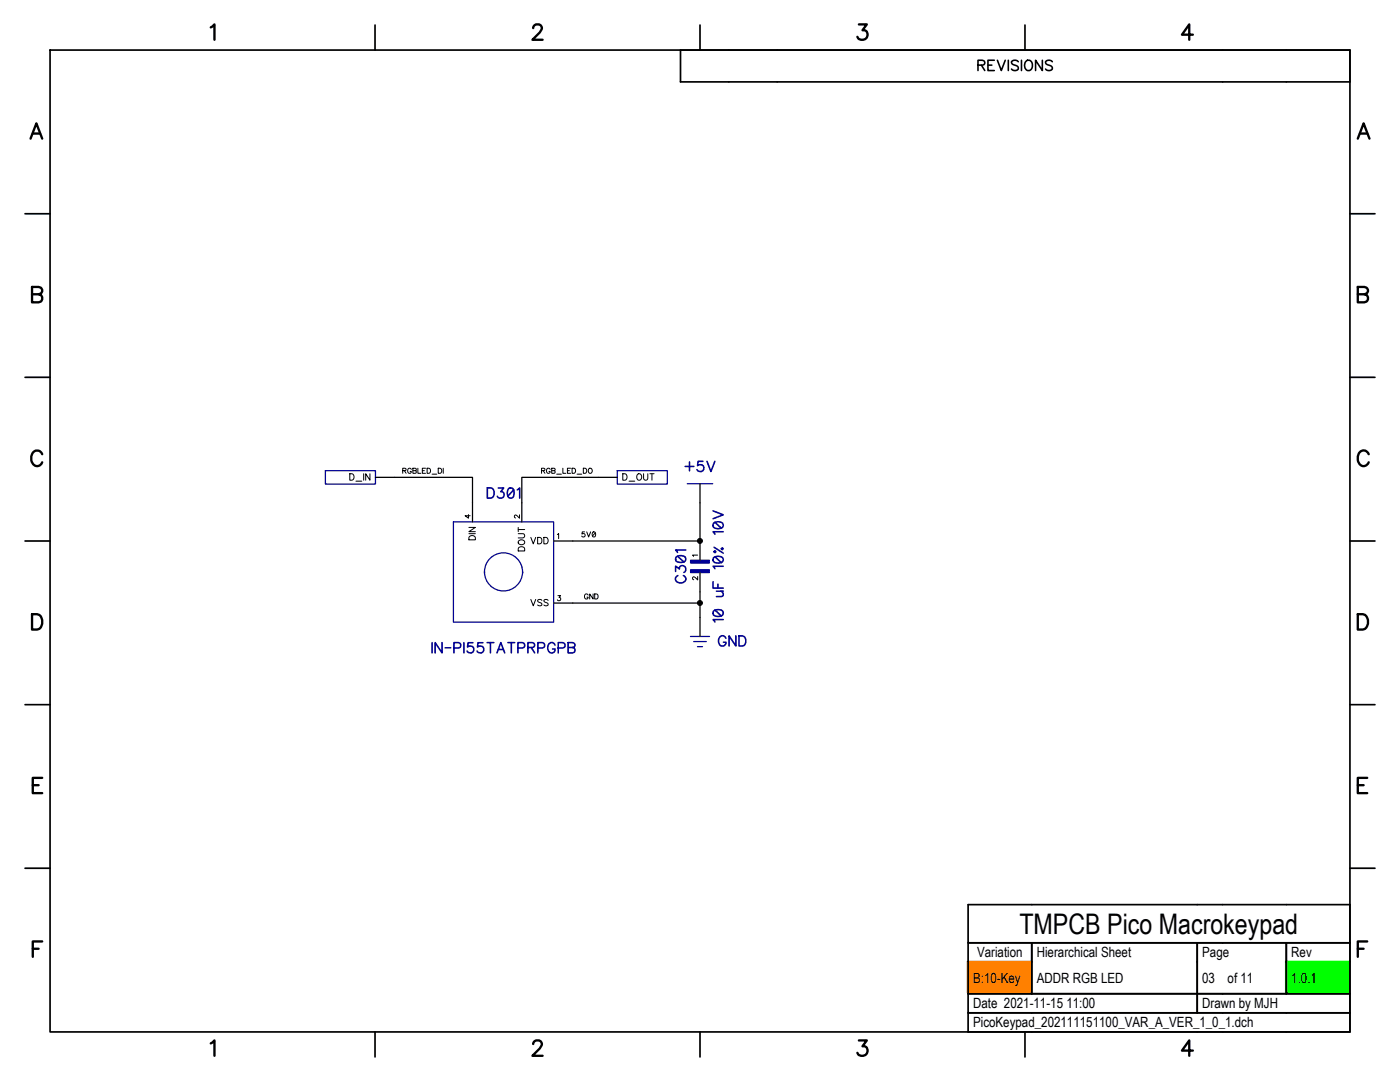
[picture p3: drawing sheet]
<svg xmlns="http://www.w3.org/2000/svg" width="279mm" height="216mm" viewBox="0 0 279 216" stroke-linecap="round" stroke-linejoin="round" font-family="sans-serif">
<path d="M0 0v215.9h279.4v-215.9z" fill-rule="evenodd" fill="#fff" stroke="#fff" stroke-width=".34"/>
<g fill="none" stroke="#000" stroke-width=".2">
<path d="M80.4 93.9h.5l.1-.4-.6-.1v1M80.7 93.9l.3 .5M82.1 93.7a.37 .37 0 0 0-.4-.3 .37 .37 0 0 0-.3 .4v.3a.36 .36 0 0 0 .3 .4 .36 .36 0 0 0 .4-.4h-.2M82.4 93.4l.6 .1v.3l-.2 .1 .3 .2-.1 .3h-.6zM82.4 93.9h.4M83.4 93.4v1h.6M84.3 93.9h.4M84.9 93.4h-.6v1h.6M85.2 93.4h.4a.54 .54 0 0 1 .3 .5 .54 .54 0 0 1-.3 .5h-.4zM86.2 94.6h1M87.5 93.4h.3a.53 .53 0 0 1 .4 .5 .53 .53 0 0 1-.4 .5h-.3zM88.5 93.4v1"/>
<path d="M108.1 93.9h.5l.1-.4-.6-.1v1M108.4 93.9l.4 .5M109.8 93.7a.37 .37 0 0 0-.4-.3 .37 .37 0 0 0-.3 .4v.3a.36 .36 0 0 0 .3 .4 .36 .36 0 0 0 .4-.4h-.2M110.1 93.4l.6 .1v.3l-.1 .1 .2 .2-.1 .3h-.6zM110.1 93.9h.5M111.1 94.6h.9M112.3 93.4v1h.6M113.2 93.9h.4M113.9 93.4h-.7v1h.7M114.2 93.4h.3l.3 .2v.7l-.3 .1h-.3zM115.2 94.6h.9M116.4 93.4h.4a.54 .54 0 0 1 .3 .5 .54 .54 0 0 1-.3 .5h-.4z"/>
<path d="M117.5 93.6l.1-.1a.46 .46 0 0 1 .6 .5 .46 .46 0 0 1-.7 .3zM116.7 106.1h-.5l-.1 .5 .4-.1 .2 .1v.4l-.2 .2-.4-.2M117.1 106.1l.4 1 .4-1M117.4 118.7a.37 .37 0 0 0-.5-.2 .37 .37 0 0 0-.3 .4v.2a.36 .36 0 0 0 .4 .4 .36 .36 0 0 0 .4-.4h-.3M118.3 106.2a.47 .47 0 0 1 .6 .4 .47 .47 0 0 1-.6 .5l-.1-.4zM118.4 118.5v1l-.7-1v1M118.7 118.5h.3a.54 .54 0 0 1 .4 .5 .54 .54 0 0 1-.4 .5h-.3zM118.8 106.3l-.6 .7"/>
</g>
<path d="M256.6 191.8h12.6v6.3h-12.6z" fill="#0f0"/>
<path d="M256.5 191.8h12.7v6.3h-12.7z" fill="none" stroke="#0f0" stroke-width=".2"/>
<path d="M193.1 191.8h12.6v6.3h-12.6z" fill="#ff8000"/>
<path d="M193 191.8h12.7v6.3h-12.7z" fill="none" stroke="#ff8000" stroke-width=".2"/>
<path d="M78.7 95.2h15.6v5.1M119.4 95.2h-15.3v5.1M139.7 100.3v7.6h-25.4M139.7 118.1v2.2M114.3 120.3h25.4v2.9" fill="none" stroke="#000" stroke-width=".25"/>
<g fill="#000" stroke="#000" stroke-width=".2">
<circle cx="139.7" cy="107.9" r=".5"/>
<circle cx="139.7" cy="120.3" r=".5"/>
</g>
<g fill="none" stroke="#000096" stroke-width=".32">
<path d="M134.8 114v-1l.8 .5a.68 .68 0 0 1 .9-.6 .68 .68 0 0 1 .3 1.1l-.3 .2M134.9 111.2a1.55 1.55 0 0 1 1.9 0 .66 .66 0 0 1-.3 .9 1.75 1.75 0 0 1-1.6-.2zM135.2 111l1.3 1.1M135.3 114.9a.75 .75 0 0 0-.5 .8 .75 .75 0 0 0 .8 .6 .86 .86 0 0 0 1.1-.3 .86 .86 0 0 0-.1-1.1h-.2M136.9 109.7h-2.1l.4 .5M142.3 116.1v1.2h2M142.3 101.9l2 .8-2 .8M142.4 111.3a1.55 1.55 0 0 1 1.8 0 .66 .66 0 0 1-.2 1 1.75 1.75 0 0 1-1.6-.2zM142.4 104.4a1.55 1.55 0 0 1 1.8 0 .66 .66 0 0 1-.2 1 1.66 1.66 0 0 1-1.6-.2zM142.5 109.2l1.8 1.2M142.7 109.9l.2 .2-.2 .2-.2-.2zM142.7 111.1l1.3 1.2"/>
<path d="M142.7 104.2l1.3 1.2M143 118h1.3M143.3 116.6v.7M144 118l.3 .4-.1 .5-1.2 .1M144 109.5l.1-.2 .2 .2-.2 .2zM144.3 113h-2l.4 .5M144.3 106.1h-2l.4 .5M142.4 121.9a1.31 1.31 0 0 1 1.9 .3v.2a.89 .89 0 0 1-1.1 .6l-.5-.1a.69 .69 0 0 1-.3-1zM142.7 121.7l1.3 1.2M144.3 123.6h-2l.4 .5"/>
</g>
<path d="M137.8 113.7h3.8v.6h-3.8z" fill="#000096"/>
<path d="M137.8 113.7h3.8v.6h-3.8z" fill="none" stroke="#000096" stroke-width=".2"/>
<path d="M137.8 111.8h3.8v.6h-3.8z" fill="#000096"/>
<path d="M137.8 111.8h3.8v.6h-3.8z" fill="none" stroke="#000096" stroke-width=".2"/>
<g fill="none" stroke="#000" stroke-width=".2">
<path d="M69.8 94.5h.4a.69 .69 0 0 1 .5 .7 .69 .69 0 0 1-.5 .6h-.4zM71 96h1.2M72.6 94.5v1.3M73.8 94.5v1.3l-.8-1.3v1.3M124.3 94.5h.4a.69 .69 0 0 1 .5 .7 .69 .69 0 0 1-.5 .6h-.4zM125.5 96h1.2M127.2 94.7l.1-.1a.63 .63 0 0 1 .8 .5 .63 .63 0 0 1-.7 .7 .78 .78 0 0 1-.2-1.1zM128.4 94.5v.9l.4 .4 .4-.2 .1-1.1M129.7 94.5h.8M130.1 94.5v1.3M93.5 102.7v.7l-.7-.5h1M93.6 105.2h1.3l-1.3 .9h1.3"/>
<path d="M93.6 106.5h1.3M93.6 107.1a.72 .72 0 0 1 1.3 .2v.4h-1.3zM103.4 106.5h1.1l.2 .3-.2 .5h-1.1M103.4 105.7h1.3M103.4 105.2v.9M103.5 109.3a.73 .73 0 0 1 1.2 .2v.4h-1.3zM103.5 108a.64 .64 0 0 1 .8-.3 .64 .64 0 0 1 .3 .8 .64 .64 0 0 1-.7 .2 .64 .64 0 0 1-.4-.7zM103.7 102.7v.7l-.7-.6-.3 .2v.3l.2 .1M105.9 107.2l.5 1.3 .5-1.3M105.9 119.6l.5 1.3 .5-1.3M107.3 107.2h.4a.69 .69 0 0 1 .5 .7 .69 .69 0 0 1-.5 .6h-.4zM108.1 119.8a.51 .51 0 0 0-.8 .1l.1 .2 .7 .4v.2l-.3 .2-.5-.2"/>
<path d="M108.5 107.2h.5a.69 .69 0 0 1 .4 .7 .69 .69 0 0 1-.4 .6h-.5zM109.4 119.8l-.3-.2-.6 .2 .2 .3 .7 .4v.2l-.3 .2-.6-.2M111.2 106.7l.3-.2v1M111.3 118.9h.6l-.3 .3a.34 .34 0 0 1 .2 .6 .34 .34 0 0 1-.6-.1M139.2 115v.7l-.7-.6-.3 .2 .1 .3 .2 .1M139.2 110.8h-1l.2 .2"/>
</g>
<path d="M74.9 95.2h3.8M119.4 95.2h3.8M139.7 96.5v3.8M94.3 100.3v3.8M104.1 100.3v3.8M110.5 107.9h3.8M139.7 107.9v3.9M139.7 114.3v3.8M110.5 120.3h3.8M139.7 123.2v3.8" fill="none" stroke="#000" stroke-width=".25"/>
<g fill="none" stroke="#000096" stroke-width=".32">
<path d="M97.3 97.3h.6a1.1 1.1 0 0 1 .7 1.1 1.1 1.1 0 0 1-.7 1h-.6zM99.4 97.4h1.1l-.6 .7a.69 .69 0 0 1 .6 1 .69 .69 0 0 1-1.1 .1l-.1-.2M101.5 97.5a.69 .69 0 0 1 1 .2 1.77 1.77 0 0 1-.2 1.6 .66 .66 0 0 1-1-.3 1.66 1.66 0 0 1 .2-1.5zM102.5 97.7l-1.2 1.3M103.2 97.7l.5-.3v2M136.7 93.1h1.8M137.6 92.2v1.7M140.3 92.1h-1l-.1 .8 .7-.2a.69 .69 0 0 1 .6 .8 .69 .69 0 0 1-.8 .6l-.5-.2-.1-.2M141.1 92.1l.8 2 .8-2M86.2 128.2v2.1M88.2 128.2v2.1l-1.4-2.1v2.1M88.8 129.3h1.2"/>
<path d="M90.6 129.3l1.2-.1a.55 .55 0 0 0 .1-.6 .55 .55 0 0 0-.4-.4h-.9v2.1M92.6 128.2v2.1M94.4 128.2h-1l-.1 .9 .7-.2a.69 .69 0 0 1 .6 .8 .69 .69 0 0 1-.8 .6l-.5-.2-.1-.2M96.4 128.2h-1l-.1 .9 .7-.2a.69 .69 0 0 1 .6 .8 .69 .69 0 0 1-.8 .6l-.5-.2-.1-.2M97.2 128.2h1.4M97.9 128.2v2.1M99.2 130.3l.7-2.1 .8 2.1M99.5 129.6h.9M101.4 128.2h1.3M102 128.2v2.1M103.4 129.3h.8a.54 .54 0 0 0 .5-.5 .54 .54 0 0 0-.5-.6h-.8v2.1M105.3 129.2l1.2-.1a.48 .48 0 0 0 0-.8l-1.2-.1v2.1"/>
<path d="M106 129.2l.7 1.1M107.3 129.3h.9a.54 .54 0 0 0 .5-.5 .54 .54 0 0 0-.5-.6h-.9v2.1M110.8 128.7a.74 .74 0 0 0-.9-.5 .74 .74 0 0 0-.6 .8 .89 .89 0 0 0 .2 1 .89 .89 0 0 0 .9 .2l.3-.2 .1-.5h-.5M111.4 129.3l1.2-.1a.55 .55 0 0 0 .1-.6 .55 .55 0 0 0-.4-.4h-.9v2.1M113.4 128.2h.9l.4 .2v.6l-.4 .2a.54 .54 0 0 1 .5 .5 .54 .54 0 0 1-.5 .6h-.9zM113.4 129.2h.9M144.9 127.4a.75 .75 0 0 0-.9-.5 .75 .75 0 0 0-.6 .8v.4a.73 .73 0 0 0 .7 .8 .73 .73 0 0 0 .8-.8h-.5M146.9 126.9v2l-1.4-2v2M147.5 126.9h.7a1.09 1.09 0 0 1 .7 1 1.09 1.09 0 0 1-.7 1h-.7z"/>
</g>
<g fill="none" stroke="#000096" stroke-width=".25">
<path d="M64.9 93.9h10v2.7h-10zM123.2 93.9h10v2.7h-10zM137.2 96.5h5M90.5 104.1h20v20h-20zM96.7 114.1h.1M104.3 114.1h.1M137.8 127h3.8M138.4 128h2.6M139.2 129h1"/>
<circle cx="100.5" cy="114.1" r="3.8"/>
</g>
<g fill="none" stroke="#000" stroke-width=".34">
<path d="M10 10h259.4v195.9h-259.4zM74.8 5v5M135.8 10h133.6v6.3h-133.6zM139.7 5v5M204.6 5v5M5 42.7h5M269.4 42.7h5M5 75.3h5M269.4 75.3h5M5 107.9h5M269.4 107.9h5M5 140.6h5"/>
<path d="M269.4 140.6h5M5 173.2h5M269.4 173.2h5M193.2 198.3v3.8h12.7M205.9 198.3v-10.2h-12.7v-7.6h76.2v25.4h-76.2v-3.8h76.2M238.9 191.9v6.4h5.1M238.9 198.3v3.8h5.1M238.9 188.1v14M244 188.1h12.7v3.8M256.7 188.1v10.2M269.4 188.1h-76.2v10.2M269.4 198.3h-76.2"/>
<path d="M74.8 205.9v5M139.7 205.9v5M204.6 205.9v5"/>
</g>
<g fill="none" stroke="#000" stroke-width=".47">
<path d="M42.1 5.5l.7-.6v3M106.4 5.6a.79 .79 0 0 1 .6-.7h.6a.76 .76 0 0 1 .4 1.1l-1.7 1.9h2M171.4 4.9h1.6l-.9 1.1a.99 .99 0 0 1 1.1 1.2 .99 .99 0 0 1-1.4 .7l-.4-.1-.3-.5M238.1 6.9h-2.2l1.4-2v3M6.1 27.7l1.2-3.1 1.1 3.1M6.5 26.6h1.5M271 27.7l1.1-3.1 1.2 3.1M271.4 26.6h1.5M6.4 57.3h1.3l.4 .1a.73 .73 0 0 1 0 1.2l-.4 .1a.81 .81 0 0 1 .8 .8 .81 .81 0 0 1-.8 .8h-1.3zM6.4 58.7h1.3M271 57.3h1.3a.76 .76 0 0 1 .7 .8l-.3 .5-.4 .1a.81 .81 0 0 1 .7 .8 .81 .81 0 0 1-.7 .8h-1.3zM271 58.7h1.3"/>
<path d="M8.4 90.6a1.12 1.12 0 0 0-1.3-.7 1.12 1.12 0 0 0-.9 1.2 1.34 1.34 0 0 0 .3 1.4 1.34 1.34 0 0 0 1.5 .3l.4-.6M273.2 90.6a1.12 1.12 0 0 0-1.3-.7 1.12 1.12 0 0 0-.9 1.2 1.43 1.43 0 0 0 1.3 1.9l.4-.2 .5-.6M6.4 122.6h1a1.64 1.64 0 0 1 1.1 1.5 1.64 1.64 0 0 1-1.1 1.5h-1zM271 122.6h1a1.64 1.64 0 0 1 1 1.5 1.64 1.64 0 0 1-1 1.5h-1zM6.5 156.7h1.2M8.4 155.2h-1.9v3.1h1.9M271 156.7h1.1M272.9 155.2h-1.9v3.1h1.9M6.5 189.3h1.2M8.4 187.9h-1.9v3M271 189.3h1.1M272.9 187.9h-1.9v3"/>
<path d="M42.1 208.2l.7-.6v3.1M106.4 208.3l.3-.5 .9-.2a.76 .76 0 0 1 .4 1.2l-1.7 1.9h2M171.4 207.6h1.6l-.9 1.2a.99 .99 0 0 1 1.1 1.1 .99 .99 0 0 1-1.4 .8l-.4-.2-.3-.4M238.1 209.6h-2.2l1.4-2v3.1"/>
</g>
<path d="M195.2 13l1.1-.1 .2-.3-.1-.4-.4-.2h-.8v2.1M195.9 13l.6 1.1M197.2 13h.8M198.4 12h-1.2v2.1h1.2M199.1 12l.7 2.1 .8-2.1M201.2 12v2.1M203.2 12.3a.76 .76 0 0 0-.7-.3 .76 .76 0 0 0-.6 .5l.2 .3 .7 .3a.49 .49 0 0 1 .4 .4 .49 .49 0 0 1-.2 .5 .91 .91 0 0 1-1.1-.2M203.9 12v2.1M204.7 12.3l.2-.2a.94 .94 0 0 1 1.1 .4 .94 .94 0 0 1 0 1.1 .78 .78 0 0 1-1 .5 .78 .78 0 0 1-.5-1zM208 12v2.1l-1.3-2.1v2.1M210 12.3a.76 .76 0 0 0-.7-.3 .76 .76 0 0 0-.6 .5l.2 .3 .7 .3a.5 .5 0 0 1 .2 .9 .91 .91 0 0 1-1.1-.2" fill="none" stroke="#000" stroke-width=".32"/>
<text font-size="5.7" x="203.5" y="186.3">TMPCB Pico Macrokeypad</text>
<g font-size="2.8">
<text x="195" y="191">Variation</text>
<text x="206.9" y="191">Hierarchical Sheet</text>
<text x="239.9" y="191">Page</text>
<text x="257.7" y="191">Rev</text>
<text x="194.2" y="196.1">B:10-Key</text>
<text x="206.9" y="196.1">ADDR RGB LED</text>
<text x="239.9" y="196.1">03</text>
<text x="245" y="196.1">of 11</text>
<text x="257.7" y="196.1">1.0.1</text>
<text x="194.2" y="201.2">Date 2021-11-15 11:00</text>
<text x="239.9" y="201.2">Drawn by MJH</text>
<text x="194.2" y="205">PicoKeypad_202111151100_VAR_A_VER_1_0_1.dch</text>
</g>
</svg>
